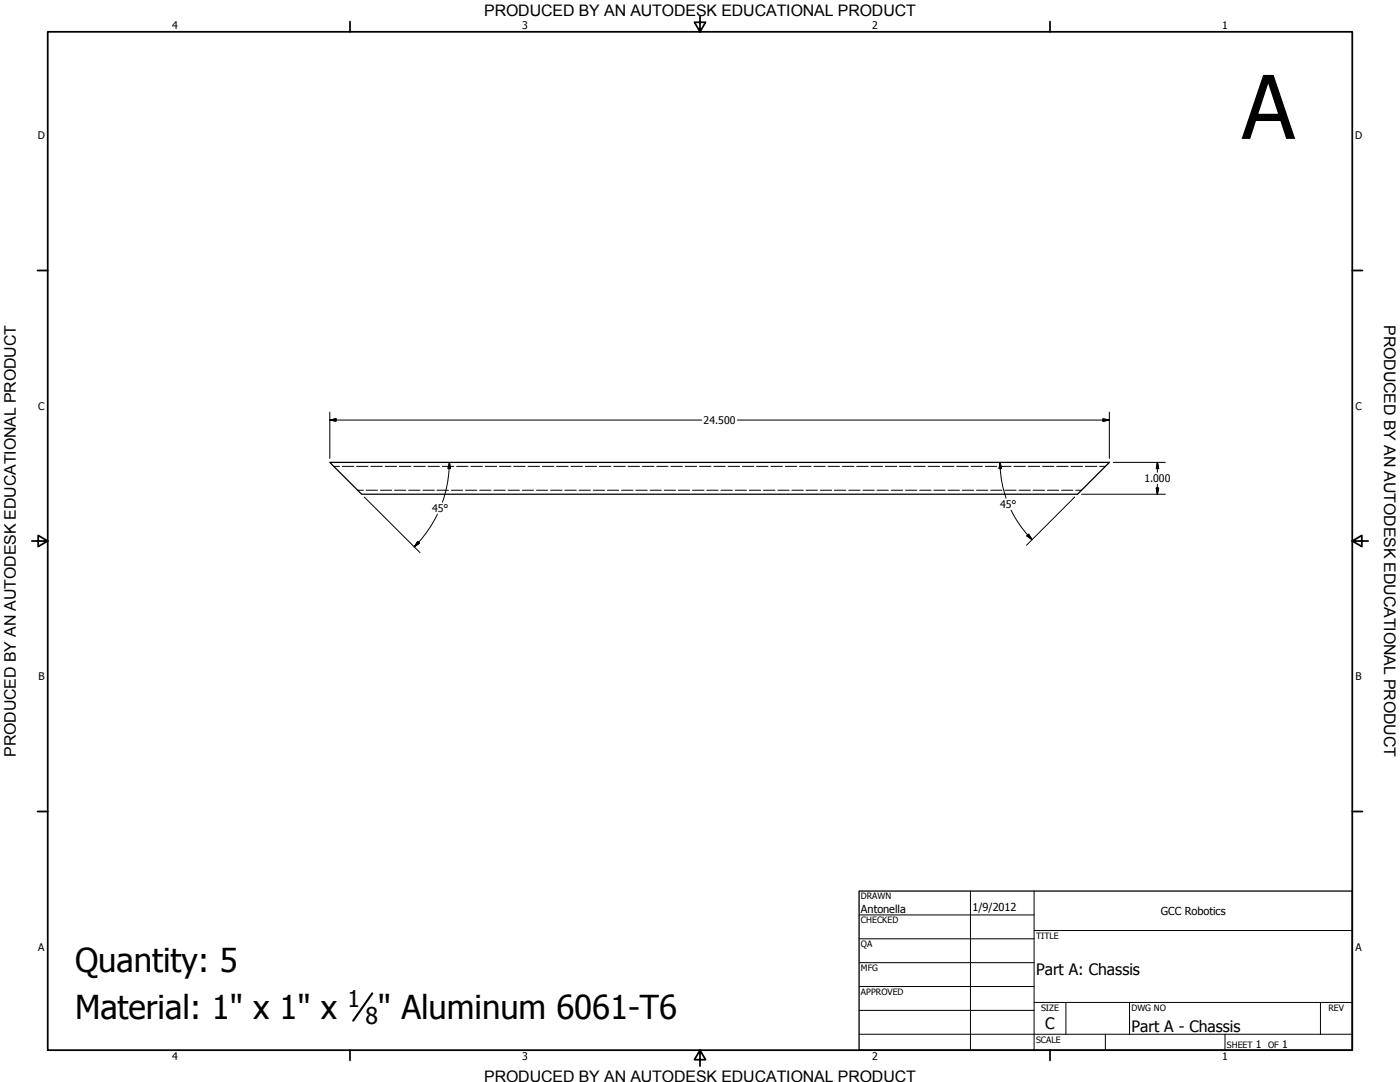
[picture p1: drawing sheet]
<svg xmlns="http://www.w3.org/2000/svg" width="559mm" height="432mm" viewBox="0 0 559 432" stroke-linecap="round" stroke-linejoin="round" font-family="sans-serif">
<!-- layer: Visible (ANSI) -->
<path d="M131.6 184.5h311.2l-12.7 12.7h-285.8z" fill="none" stroke="#000" stroke-width=".51"/>
<!-- layer: Hidden (ANSI) -->
<g fill="none" stroke="#000" stroke-width=".4">
<path d="M133.2 186.1h2.3M136.7 186.1h4.5M142.4 186.1h4.5M142.7 195.6h2.3M146.1 195.6h4.6M148 186.1h4.6M151.8 195.6h4.5M153.7 186.1h4.6M157.5 195.6h4.5M159.4 186.1h4.6M163.1 195.6h4.5M165.2 186.1h4.5"/>
<path d="M168.8 195.6h4.6M170.9 186.1h4.5M174.4 195.6h4.6M176.5 186.1h4.6M180.1 195.6h4.6M182.2 186.1h4.6M185.8 195.6h4.5M188 186.1h4.5M191.5 195.6h4.5M193.7 186.1h4.5M197.1 195.6h4.6M199.4 186.1h4.6"/>
<path d="M202.8 195.6h4.5M205 186.1h4.6M208.5 195.6h4.5M210.8 186.1h4.5M214.1 195.6h4.5M216.5 186.1h4.5M219.8 195.6h4.5M222.2 186.1h4.6M225.4 195.6h4.6M227.9 186.1h4.6M231.1 195.6h4.5M233.6 186.1h4.5"/>
<path d="M236.8 195.6h4.5M239.3 186.1h4.5M242.4 195.6h4.6M245 186.1h4.6M248.1 195.6h4.6M250.7 186.1h4.6M253.7 195.6h4.6M256.4 186.1h4.6M259.5 195.6h4.5M262.1 186.1h4.5M265.1 195.6h4.5M267.8 186.1h4.6"/>
<path d="M270.8 195.6h4.5M273.5 186.1h4.6M276.4 195.6h4.6M279.2 186.1h4.6M282.1 195.6h4.5M284.9 186.1h4.6M287.8 195.6h4.5M290.6 186.1h4.6M293.4 195.6h4.5M296.4 186.1h4.5M299.1 195.6h4.6M302 186.1h4.6"/>
<path d="M304.7 195.6h4.6M307.7 186.1h4.6M310.5 195.6h4.5M313.4 186.1h4.6M316.1 195.6h4.5M319.2 186.1h4.5M321.8 195.6h4.5M324.9 186.1h4.5M327.4 195.6h4.6M330.5 186.1h4.6M333.1 195.6h4.5M336.2 186.1h4.6"/>
<path d="M338.8 195.6h4.5M341.9 186.1h4.6M344.4 195.6h4.5M347.7 186.1h4.5M350.1 195.6h4.5M353.4 186.1h4.5M355.7 195.6h4.6M359 186.1h4.6M361.4 195.6h4.6M364.7 186.1h4.6M367.1 195.6h4.5M370.5 186.1h4.5"/>
<path d="M372.7 195.6h4.6M376.2 186.1h4.5M378.4 195.6h4.6M381.9 186.1h4.6M384 195.6h4.6M387.6 186.1h4.5M389.8 195.6h4.5M393.3 186.1h4.5M395.4 195.6h4.5M399 186.1h4.5M401.1 195.6h4.5M404.7 186.1h4.6"/>
<path d="M406.7 195.6h4.6M410.4 186.1h4.6M412.4 195.6h4.5M416.1 186.1h4.5M418.1 195.6h4.5M421.8 186.1h4.5M423.7 195.6h4.5M427.5 186.1h4.6M429.4 195.6h2.3M433.2 186.1h4.6M438.9 186.1h2.3"/>
</g>
<!-- layer: Border (ANSI) -->
<g fill="none" stroke="#000" stroke-width=".7">
<path d="M19 12.7h520.8v406.4h-520.8zM139.7 8.6v4.1M279.4 6.3v6.4l-2.2-3.8h4.4l-2.2 3.8M419.1 8.6v4.1M15 107.9h4M539.8 107.9h4M12.7 215.9h6.3l-3.8-2.2v4.4l3.8-2.2M539.8 215.9l3.8 2.2v-4.4l-3.8 2.2h6.3M15 323.8h4M539.8 323.8h4M139.7 419.1v4.1M279.4 419.1l2.2 3.8h-4.4l2.2-3.8v6.3"/>
<path d="M419.1 419.1v4.1"/>
</g>
<!-- layer: Title (ANSI) -->
<g fill="none" stroke="#000" stroke-width=".4">
<path d="M387.3 355.6v63.5M412.7 355.6v63.5M342.9 365.1h69.8M342.9 374.6h69.8M412.7 371.3h127.1M342.9 384.2h69.8M342.9 393.7h69.8M342.9 412.7h196.9M342.9 403.2h69.8M412.7 400h127.1M425.4 400v12.7M441.2 412.7v6.4"/>
<path d="M450.8 400v12.7M488.9 412.7v6.4M527 400v12.7"/>
</g>
<path d="M342.9 355.6h196.9v63.5h-196.9z" fill="none" stroke="#000" stroke-width=".51"/>
<!-- layer: Dimension (ANSI) -->
<g fill="none" stroke="#000" stroke-width=".4">
<path d="M131.6 167.6l2.5-.5v1zM131.6 167.6h148.4M131.6 164.5v18.4M294.3 167.6h148.5M440.2 167.1l2.6 .5-2.6 .5zM442.8 164.5v18.4M145.4 198.4l22.2 22.1M179.3 187l-.9 6.8-1.8 6.6M179.4 184.5l.4 2.5h-1zM179.4 184.5l-.1 2.5M399.2 184.5l.5 2.5h-.9zM399.2 184.5l.5 6.9 1.9 7.4"/>
<path d="M428.9 198.4l-19.2 19.2M431.7 197.2h33.4M444.4 184.5h20.7M461.5 194.8h1l-.5 2.4zM462 184.5l.5 2.5h-1zM462 184.5v4M462 193.2v4M166.8 216.1l.6 .7-2 1.4zM174.6 205.2l-4 6.8-5.2 6.2M403.5 203.6l4 6.5 4.4 5.2M409.9 213.9l.7-.7 1.3 2.1z"/>
</g>
<g fill="#000" stroke="#000" stroke-width=".4">
<path d="M131.6 167.6l2.5-.5zM131.6 167.6l2.5-.5v1zM440.2 168.1l2.6-.5zM440.2 167.1l2.6 .5-2.6 .5zM179.4 184.5l.4 2.5zM179.4 184.5l.4 2.5h-1zM399.2 184.5l.5 2.5zM399.2 184.5l.5 2.5h-.9zM461.5 194.8l.5 2.4zM461.5 194.8h1l-.5 2.4zM462 184.5l.5 2.5zM462 184.5l.5 2.5h-1z"/>
<path d="M166.8 216.1l-1.4 2.1zM166.8 216.1l.6 .7-2 1.4zM409.9 213.9l2 1.4zM409.9 213.9l.7-.7 1.3 2.1z"/>
</g>
<!-- layer: Symbol (ANSI) -->
<path d="M148.6 396.4l-7.6 11" fill="none" stroke="#000" stroke-width=".83"/>
<text font-size="35.1" x="495.7" y="55.4">A</text>
<g font-size="13.1">
<text x="30" y="387.9">Quantity: 5</text>
<text x="30" y="406.7">Material: 1&quot; x 1&quot; x</text>
<text x="150.9" y="406.7">&quot; Aluminum 6061-T6</text>
</g>
<g font-size="9.2">
<text x="138.7" y="401.9">1</text>
<text x="145.9" y="408.7">8</text>
</g>
<g font-size="6.4">
<text x="552.4" y="129.8" transform="rotate(90 552.4 129.8)">PRODUCED BY AN AUTODESK EDUCATIONAL PRODUCT</text>
<text x="6.3" y="302" transform="rotate(-90 6.3 302)">PRODUCED BY AN AUTODESK EDUCATIONAL PRODUCT</text>
</g>
<g font-size="6.3">
<text x="193.3" y="6.3">PRODUCED BY AN AUTODESK EDUCATIONAL PRODUCT</text>
<text x="413.5" y="389.1">Part A: Chassis</text>
<text x="417.2" y="410.6">C</text>
<text x="451.6" y="411.9">Part A - Chassis</text>
<text x="193.3" y="431.8">PRODUCED BY AN AUTODESK EDUCATIONAL PRODUCT</text>
</g>
<g font-size="4.4">
<text x="343.7" y="364.3">Antonella</text>
<text x="388.1" y="363.7">1/9/2012</text>
<text x="463.4" y="365.1">GCC Robotics</text>
</g>
<g font-size="4.2">
<text x="68.7" y="11.7">4</text>
<text x="208.4" y="11.7">3</text>
<text x="348.1" y="11.7">2</text>
<text x="487.8" y="11.7">1</text>
<text x="15.1" y="55.5">D</text>
<text x="540.9" y="55.5">D</text>
<text x="15.2" y="163.4">C</text>
<text x="541" y="163.4">C</text>
<text x="280.9" y="169.2">24.500</text>
<text x="456.8" y="192.4">1.000</text>
<text x="399.2" y="202.7">45°</text>
<text x="172.5" y="204.3">45°</text>
<text x="15.3" y="271.4">B</text>
<text x="541.1" y="271.4">B</text>
<text x="15.2" y="379.3">A</text>
<text x="541" y="379.3">A</text>
<text x="501.3" y="418.3">1</text>
<text x="511.8" y="418.3">1</text>
<text x="68.7" y="423.2">4</text>
<text x="208.4" y="423.2">3</text>
<text x="348.1" y="423.2">2</text>
<text x="487.8" y="423.2">1</text>
</g>
<g font-size="3.5">
<text x="343.7" y="358.9">DRAWN</text>
<text x="343.7" y="368.5">CHECKED</text>
<text x="413.5" y="374.6">TITLE</text>
<text x="343.7" y="378">QA</text>
<text x="343.7" y="387.5">MFG</text>
<text x="343.7" y="397.1">APPROVED</text>
<text x="415.5" y="403.4">SIZE</text>
<text x="451.6" y="403.4">DWG NO</text>
<text x="530.3" y="403.4">REV</text>
<text x="413.5" y="416.1">SCALE</text>
<text x="489.7" y="418.3">SHEET</text>
<text x="506.2" y="418.3">OF</text>
</g>
</svg>
